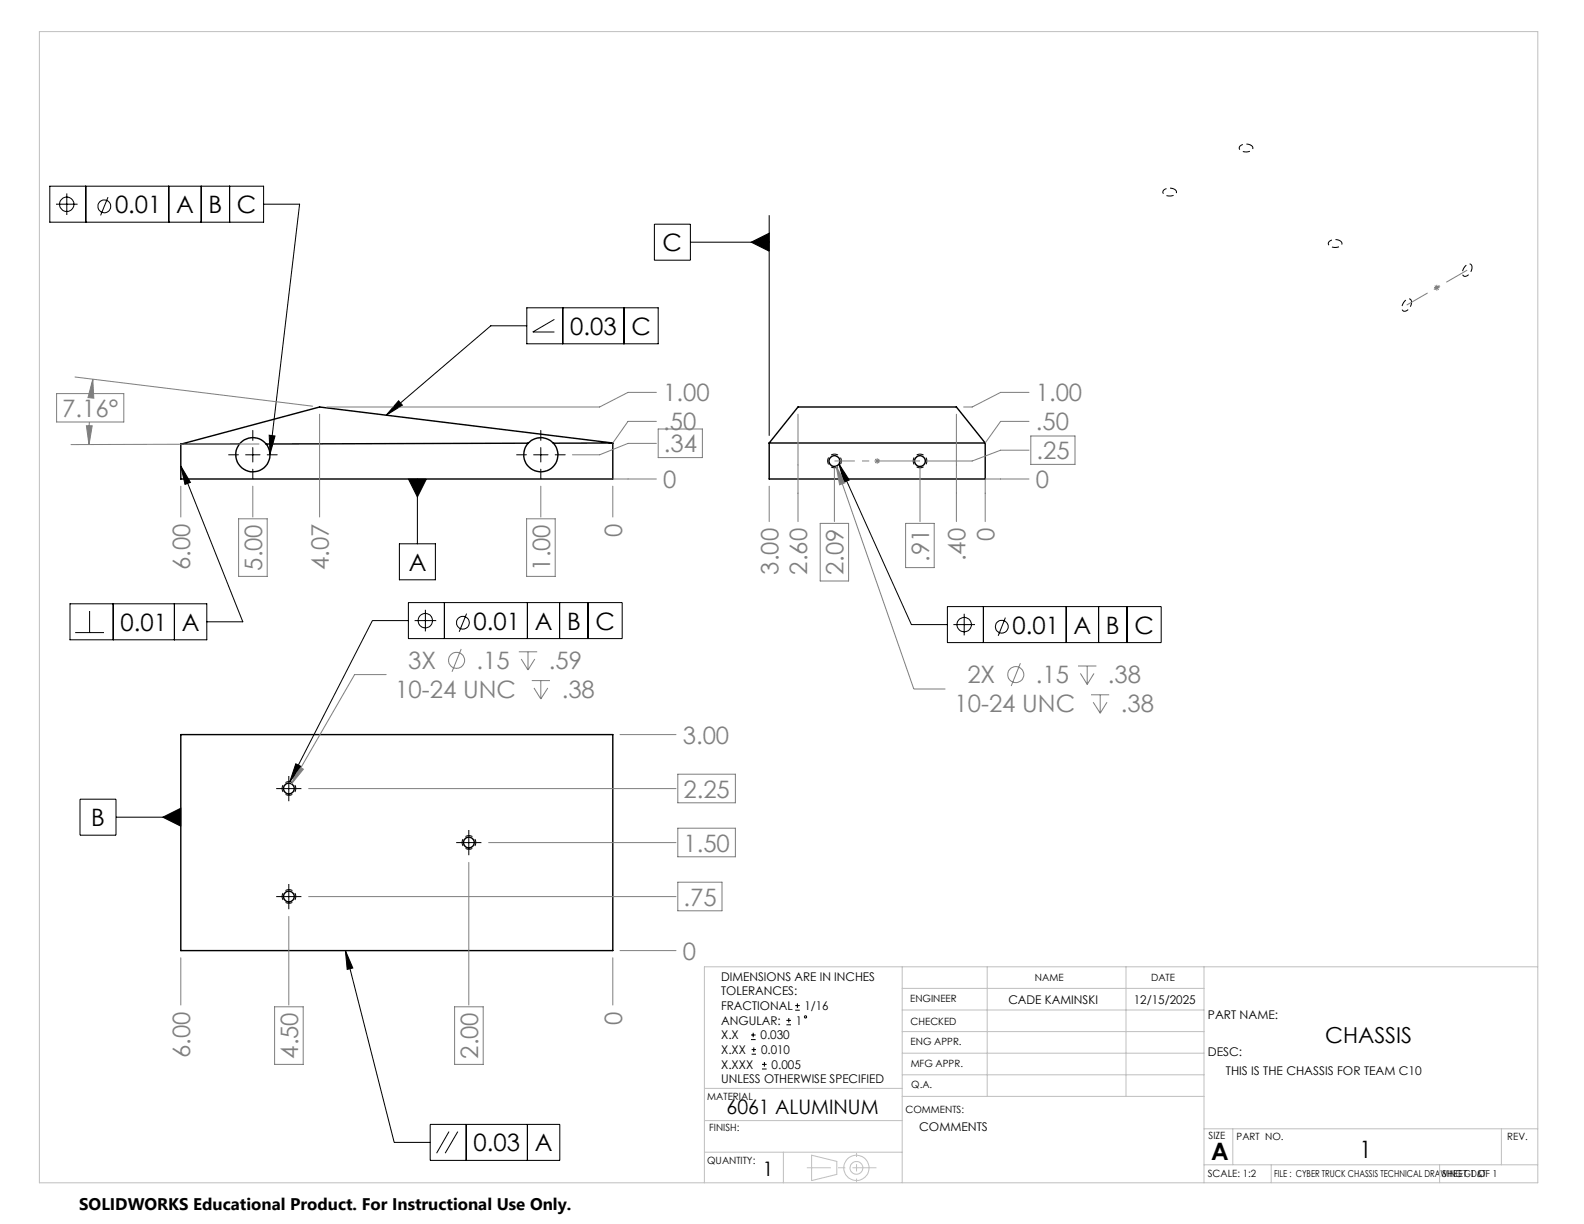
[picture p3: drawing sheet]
<svg xmlns="http://www.w3.org/2000/svg" width="279mm" height="216mm" viewBox="0 0 279 216" stroke-linecap="round" stroke-linejoin="round" font-family="sans-serif">
<g fill="none" stroke="#000" stroke-width=".25">
<path d="M42.2 78.3a3 3 0 0 0 .3 4.1 3 3 0 0 0 4.1 0 3 3 0 0 0 .4-4.1M42.2 78.3a3 3 0 0 1 4.8 0M42.2 78.3l-10.3 .1M93.2 78.2a3 3 0 0 0 .1 4.2 3 3 0 0 0 4.2 0 3 3 0 0 0 .1-4.2M93.2 78.2a3.1 3.1 0 0 1 4.4 0M93.2 78.2l-46.2 .1M108.1 78.1l-10.5 .1M108.1 78.1v6.4h-76.2v-6.1M108.1 78.1l-51.7-6.3-24.5 6.6M135.7 78.1h38.1M135.7 78.1v6.4h38.1v-6.4M135.7 78.1l5.1-6.3h27.9l5.1 6.3"/>
<path d="M31.9 129.6h76.2v38.1h-76.2z"/>
<circle cx="147.2" cy="81.3" r=".95"/>
<circle cx="162.3" cy="81.3" r=".95"/>
<circle cx="51" cy="139.1" r=".95"/>
<circle cx="51" cy="158.2" r=".95"/>
<circle cx="82.7" cy="148.6" r=".95"/>
</g>
<g fill="none" stroke="#000" stroke-width=".18">
<path d="M8.8 32.8h37.7v6.4h-37.7zM9.9 36h3.8M11.8 34.1v3.8M15.1 32.8v6.4M19 34.8l-1.3 3.2M29.8 32.8v6.4M35.5 32.8v6.4M40.5 32.8v6.4M46.5 36h6.3l-5.2 44.1M115.4 39.5h6.4v6.4h-6.4zM135.7 38v38.9M92.9 54.3h23.2v6.3h-23.2z"/>
<path d="M92.9 57.5h-6.3l-18.5 15.7M97.8 56.3l-3.8 2.3h3.8M99.3 54.3v6.3M110.1 54.3v6.3M121.8 42.7h13.9M132.5 42.7l3.2-1.6v3.2zM44.6 75.9v1.8M44.6 79v2.5M47.5 76.8l1 .1-.9 3.2zM70.3 70.7l.7 .8-2.9 1.7zM95.4 75.9v1.8M95.4 79v2.5"/>
<path d="M31.9 82.2l1.7 2.9-1 .3zM31.9 82.2l10.9 27.5h-6.3M40.3 80.2h1.8M43.3 80.2h2.6M44.6 82.8v1.7M47.1 80.2h1.8M70.4 95.9h6.4v6.4h-6.4zM72 84.5h3.2l-1.6 3.2zM73.6 84.5v11.4M91.1 80.2h1.8M94.1 80.2h2.6M95.4 82.8v1.7"/>
<path d="M97.9 80.2h1.8M148 81.8l1.8 2.9-.9 .4zM148 81.8l12.8 28.4h6.3M12.3 106.5h24.2v6.4h-24.2zM13.3 111.6h5M15.8 107.8v3.8M20 106.5v6.4M30.8 106.5v6.4M72 109.5h-6.3l-14.6 28.4M72 106.3h37.7v6.3h-37.7zM73.1 109.5h3.8M75 107.6v3.8"/>
<path d="M78.4 106.3v6.3M82.3 108.2l-1.3 3.2M93 106.3v6.3M98.7 106.3v6.3M103.7 106.3v6.3M167.1 107h37.7v6.3h-37.7zM168.2 110.2h3.8M170.1 108.3v3.8M173.5 107v6.3M177.3 108.9l-1.2 3.2M188.1 107v6.3M193.8 107v6.3"/>
<path d="M198.8 107v6.3M48.7 139.1h4.5M50.9 136.9v4.4M52.2 134.7l.9 .5-2 2.7zM14.1 141h6.4v6.3h-6.4zM20.5 144.1h11.4M28.7 144.1l3.2-1.5v3.1zM48.7 158.2h4.5M50.9 155.9v4.5M80.5 148.6h4.4M82.7 146.4v4.4M60.9 167.7l1.3 3-1 .3z"/>
<path d="M60.9 167.7l8.6 33.8h6.4M138.7 180h.8M139.1 179.6v.8M140.3 178.2h.8M140.3 177.4h.8M140.7 177v.8M75.9 198.3h22.8v6.4h-22.8zM79.2 199.6l-2.2 3.8M80.8 199.6l-2.3 3.8M82.2 198.3v6.4M93 198.3v6.4M132.5 183.4h.8"/>
<path d="M132.5 182.6h.8M132.6 185.9h.7M132.6 185.1h.7M132.9 182.2v.8M133 184.7v.9M134.4 188.6h.8M134.4 187.7h.8M134.8 187.3v.8M138.7 180.8h.8"/>
<circle cx="11.8" cy="36" r="1.28"/>
<circle cx="18.4" cy="36.4" r="1.14"/>
<circle cx="75" cy="109.5" r="1.28"/>
<circle cx="81.7" cy="109.9" r="1.14"/>
<circle cx="170.1" cy="110.2" r="1.27"/>
<circle cx="176.7" cy="110.5" r="1.13"/>
<circle cx="142.1" cy="179.4" r=".21"/>
</g>
<g fill="none" stroke="#808080" stroke-width=".18">
<path d="M252.9 50.7h1M253.1 50.4l.7 .7M253.4 50.2v1.1M253.8 50.4l-.7 .7M10 69.4h11.8v5h-11.8zM13.2 66.5l41.9 5.1M15.2 75.1h1.1l-.6 3.3zM15.8 74.4l-.1 4M16.4 66.9l.1 3.3-1-.1zM16.4 66.9l-.3 2.5M45.7 78.3l-33.2 .1M56.4 73.1v18.1"/>
<path d="M115.8 74.3h-5l-2.7 3.8M115.8 78.2h-5l-5 2h-4.8M115.8 69.2h-5l-5 2.6h-48.2M116.1 75.7h7.8v5h-7.8zM140.8 73.1v18.9M168.7 73.1v18.9M181.5 79.4h-5l-5 1.9h-8M181.5 74.3h-5l-2.7 3.8M181.5 69.2h-5l-5 2.6h-1.5M181.8 76.9h7.8v5h-7.8zM31.9 85.8v5.4M42.1 91.5h5v10.2h-5z"/>
<path d="M44.6 85.8v5.4M92.9 91.5h5v10.2h-5zM95.4 85.8v5.4M108.1 84.5h7.7M108.1 85.8v5.4M135.7 85.8v6.2M144.7 92.3h5v10.2h-5zM147.2 82.6v9.4M147.5 82.2l1.5 3-.9 .3zM147.5 82.2l13.7 39.3h5.6M154.2 81.3h1M154.4 81l.7 .7"/>
<path d="M154.7 80.8v1M155.1 81l-.7 .7M159.7 92.3h5.1v7.8h-5.1zM162.3 82.6v9.4M181.5 84.5h-7.7v7.5M68.1 119h-5.6l-11.1 19.3M81.4 114.5l-1.7 4M91.5 115h3.3M91.9 116.2l1.2 2M93.1 115v3.2M94.3 116.2l-1.2 2M180 117l-1.6 4"/>
<path d="M190.1 117.5h3.3M190.6 118.8l1.2 1.9M191.8 117.5v3.2M193 118.8l-1.2 1.9M52.6 135.1l.9 .6-2.1 2.6zM54.4 139.1h64.8M93.8 120.1h3.2M94.2 121.4l1.2 1.9M95.4 120.1v3.2M96.6 121.4l-1.2 1.9M109.4 129.6h9.8M119.6 136.6h10.1v5h-10.1z"/>
<path d="M192.4 122.6h3.3M192.8 123.9l1.3 1.9M194.1 122.6v3.2M195.3 123.9l-1.2 1.9M54.4 158.2h64.8M82.7 152.1v25.2M86.2 148.6h33M119.6 146.1h10.1v5h-10.1zM119.6 155.6h7.8v5.1h-7.8zM31.9 168.9v8.4M48.4 177.6h5.1v10.1h-5.1zM50.9 161.6v15.7"/>
<path d="M80.2 177.6h5v10.1h-5zM108.1 168.9v8.4M109.4 167.7h9.8"/>
<circle cx="80.5" cy="116.5" r="1.42"/>
<circle cx="179.2" cy="119" r="1.41"/>
</g>
<g fill="none" stroke="#c0c0c0" stroke-width=".18">
<path d="M6.9 5.6h264.4v203h-264.4zM159.1 170.5v38.1M159.1 174.3h53.3M159.1 178.2h53.3M174.1 170.5v22.9M198.6 170.5v22.9M212.4 170.5v38.1M271.3 170.5h-147.1v38.1M124.2 197.7h34.9M124.2 192h34.9M159.1 193.4h53.3M159.1 182h53.3"/>
<path d="M159.1 185.8h53.3M159.1 189.6h53.3M212.4 199.1h58.9M217.5 199.1v6.4M264.8 199.1v6.4M124.2 203.2h34.9M138.2 203.2v5.4M143.2 203.8l4.4 1.1v2.3l-4.4 1zM212.4 205.5h58.9M224.2 205.5v3.1M253.9 205.5v3.1"/>
<circle cx="151" cy="206" r="2.22"/>
<circle cx="151.1" cy="206" r="1.12"/>
</g>
<path d="M148.4 81.3a1.21 1.21 0 0 1-1.8 1.1 1.21 1.21 0 0 1-.1-2.1 1.21 1.21 0 0 1 1.9 .9v.1M163.5 81.3a1.21 1.21 0 0 1-1.8 1.1 1.21 1.21 0 0 1-.1-2.1 1.21 1.21 0 0 1 1.9 .9v.1M51 140.3a1.21 1.21 0 0 1-1.1-1.8 1.21 1.21 0 0 1 2.1-.1 1.21 1.21 0 0 1-.9 1.9h-.1M51 159.3a1.21 1.21 0 0 1-1.1-1.7 1.21 1.21 0 0 1 2.1-.2 1.21 1.21 0 0 1-.9 1.9h-.1M82.7 149.8a1.21 1.21 0 0 1-1.1-1.8 1.21 1.21 0 0 1 2.1-.1 1.21 1.21 0 0 1-.8 1.9h-.2" fill="none" stroke="#000" stroke-width=".18" stroke-dasharray="1.3 .6" stroke-dashoffset=".7" stroke-linecap="butt"/>
<path d="M207.2 33.4a1.44 1.44 0 0 0-2.1 .5 1.47 1.47 0 0 0 2.3 .2 .5 .5 0 0 0-.2-.7M220.6 25.6a1.44 1.44 0 0 0-2 .5 1.47 1.47 0 0 0 2.3 .3 .5 .5 0 0 0-.3-.8M236.4 42.5a1.44 1.44 0 0 0-2.1 .5 1.47 1.47 0 0 0 2.3 .2 .5 .5 0 0 0-.2-.7M249 53.3a1.44 1.44 0 0 1-1.5 1.6 1.47 1.47 0 0 1 1-2.2 .5 .5 0 0 1 .5 .6M259.7 47.2a1.44 1.44 0 0 1-1.5 1.5 1.47 1.47 0 0 1 .9-2.1 .5 .5 0 0 1 .6 .6" fill="none" stroke="#000" stroke-width=".18" stroke-dasharray="1.3 .6" stroke-dashoffset=".5" stroke-linecap="butt"/>
<path d="M142.3 206h12.3" fill="none" stroke="#c0c0c0" stroke-width=".18" stroke-dasharray="15.2 1.3 1.3 1.3" stroke-dashoffset="11" stroke-linecap="butt"/>
<path d="M151.1 203.4v5.2" fill="none" stroke="#c0c0c0" stroke-width=".18" stroke-dasharray="15.2 1.3 1.3 1.3" stroke-dashoffset="14.5" stroke-linecap="butt"/>
<path d="M162.3 81.3h-15.1" fill="none" stroke="#808080" stroke-width=".18" stroke-dasharray="15.2 1.3 1.3 1.3" stroke-dashoffset="7.5" stroke-linecap="butt"/>
<path d="M258.8 47.6l-10.7 6.2" fill="none" stroke="#808080" stroke-width=".18" stroke-dasharray="15.2 1.3 1.3 1.3" stroke-dashoffset="11" stroke-linecap="butt"/>
<path d="M47.5 76.8l1 .1-.9 3.2zM31.9 82.2l1.7 2.9-1 .3zM70.3 70.7l.7 .8-2.9 1.7zM72 84.5l1.6 3.2 1.6-3.2z" fill="#000"/>
<path d="M16.4 66.9l.1 3.3-1-.1zM15.2 75.1h1.1l-.6 3.3zM52.6 135.1l-1.2 3.2 2.1-2.6z" fill="#808080"/>
<path d="M28.7 144.1l3.2 1.6v-3.1zM52.2 134.7l.9 .5-2 2.7zM60.9 167.7l1.3 3-1 .3zM148 81.8l1.8 2.9-.9 .4zM132.5 42.7l3.2 1.6v-3.2z" fill="#000"/>
<path d="M147.5 82.2l1.5 3-.9 .3z" fill="#808080"/>
<g font-size="4.2">
<text x="20.3" y="37.6">0.01</text>
<text x="31.1" y="37.6">A</text>
<text x="36.8" y="37.6">B</text>
<text x="41.8" y="37.6">C</text>
<text x="116.9" y="44.3">C</text>
<text x="100.6" y="59">0.03</text>
<text x="111.4" y="59">C</text>
<text x="72.1" y="100.7">A</text>
<text x="21.3" y="111.3">0.01</text>
<text x="32.1" y="111.3">A</text>
<text x="83.5" y="111.1">0.01</text>
<text x="94.3" y="111.1">A</text>
<text x="100" y="111.1">B</text>
<text x="105" y="111.1">C</text>
<text x="178.6" y="111.8">0.01</text>
<text x="189.4" y="111.8">A</text>
<text x="195.1" y="111.8">B</text>
<text x="200.1" y="111.8">C</text>
<text x="16.1" y="145.7">B</text>
<text x="83.5" y="203.1">0.03</text>
<text x="94.3" y="203.1">A</text>
<text x="213.7" y="204.6">A</text>
<text x="239.8" y="204.3">1</text>
</g>
<g font-size="4.2" fill="#808080">
<text x="117" y="70.8">1.00</text>
<text x="182.7" y="70.8">1.00</text>
<text x="11" y="73.5">7.16°</text>
<text x="117" y="75.9">.50</text>
<text x="182.7" y="75.9">.50</text>
<text x="117.1" y="79.8">.34</text>
<text x="182.8" y="81">.25</text>
<text x="117" y="86.1">0</text>
<text x="182.7" y="86.1">0</text>
<text x="109.7" y="94.7" transform="rotate(-90 109.7 94.7)">0</text>
<text x="175.4" y="95.5" transform="rotate(-90 175.4 95.5)">0</text>
<text x="33.5" y="100.6" transform="rotate(-90 33.5 100.6)">6.00</text>
<text x="46.2" y="100.7" transform="rotate(-90 46.2 100.7)">5.00</text>
<text x="58" y="100.6" transform="rotate(-90 58 100.6)">4.07</text>
<text x="97" y="100.7" transform="rotate(-90 97 100.7)">1.00</text>
<text x="137.3" y="101.4" transform="rotate(-90 137.3 101.4)">3.00</text>
<text x="142.4" y="101.4" transform="rotate(-90 142.4 101.4)">2.60</text>
<text x="148.8" y="101.5" transform="rotate(-90 148.8 101.5)">2.09</text>
<text x="163.9" y="99.1" transform="rotate(-90 163.9 99.1)">.91</text>
<text x="170.3" y="99" transform="rotate(-90 170.3 99)">.40</text>
<text x="72" y="118">3X</text>
<text x="84.1" y="118">.15</text>
<text x="96.8" y="118">.59</text>
<text x="69.7" y="123.1">10-24 UNC</text>
<text x="99.1" y="123.1">.38</text>
<text x="168.4" y="125.6">10-24 UNC</text>
<text x="170.6" y="120.5">2X</text>
<text x="182.7" y="120.5">.15</text>
<text x="195.4" y="120.5">.38</text>
<text x="197.7" y="125.6">.38</text>
<text x="120.4" y="131.2">3.00</text>
<text x="120.5" y="140.7">2.25</text>
<text x="120.5" y="150.2">1.50</text>
<text x="120.5" y="159.7">.75</text>
<text x="120.4" y="169.3">0</text>
<text x="109.7" y="180.8" transform="rotate(-90 109.7 180.8)">0</text>
<text x="33.5" y="186.6" transform="rotate(-90 33.5 186.6)">6.00</text>
<text x="52.6" y="186.8" transform="rotate(-90 52.6 186.8)">4.50</text>
<text x="84.3" y="186.8" transform="rotate(-90 84.3 186.8)">2.00</text>
</g>
<text font-size="3.9" x="233.7" y="184">CHASSIS</text>
<g font-size="3.5">
<text x="128.2" y="196.6">6061 ALUMINUM</text>
<text x="134.5" y="207.5">1</text>
</g>
<text font-size="3" x="14" y="213.5">SOLIDWORKS Educational Product. For Instructional Use Only.</text>
<g font-size="2.1">
<text x="127.2" y="173">DIMENSIONS ARE IN INCHES</text>
<text x="127.2" y="175.6">TOLERANCES:</text>
<text x="127.2" y="178.2">FRACTIONAL</text>
<text x="141.9" y="178.2">1/16</text>
<text x="177.9" y="177.1">CADE KAMINSKI</text>
<text x="200" y="177.1">12/15/2025</text>
<text x="213.1" y="179.8">PART NAME:</text>
<text x="127.2" y="180.8">ANGULAR:</text>
<text x="127.2" y="183.3">X.X</text>
<text x="127.2" y="185.9">X.XX</text>
<text x="134.1" y="183.3">0.030</text>
<text x="134.2" y="185.9">0.010</text>
<text x="140.4" y="180.8">1</text>
<text x="127.2" y="191.1">UNLESS OTHERWISE SPECIFIED</text>
<text x="127.2" y="188.5">X.XXX</text>
<text x="136.1" y="188.5">0.005</text>
<text x="213.1" y="186.3">DESC:</text>
<text x="216.2" y="189.6">THIS IS THE CHASSIS FOR TEAM C10</text>
<text x="162.1" y="199.5">COMMENTS</text>
</g>
<g font-size="1.8">
<text x="182.6" y="173">NAME</text>
<text x="203" y="173">DATE</text>
<text x="160.5" y="176.7">ENGINEER</text>
<text x="160.6" y="180.8">CHECKED</text>
<text x="160.6" y="184.4">ENG APPR.</text>
<text x="160.6" y="188.2">MFG APPR.</text>
<text x="160.7" y="191.9">Q.A.</text>
<text x="124.8" y="194">MATERIAL</text>
<text x="159.7" y="196.3">COMMENTS:</text>
<text x="125.1" y="199.5">FINISH:</text>
<text x="213.2" y="200.9">SIZE</text>
<text x="218.1" y="201">PART NO.</text>
<text x="265.9" y="201.1">REV.</text>
<text x="124.7" y="205.4">QUANTITY:</text>
<text x="213" y="207.6">SCALE: 1:2</text>
</g>
<g font-size="1.7">
<text x="224.7" y="207.6">FILE : CYBER TRUCK CHASSIS TECHNICAL DRAWING GD&amp;T</text>
<text x="254.4" y="207.6">SHEET 1 OF 1</text>
</g>
</svg>
